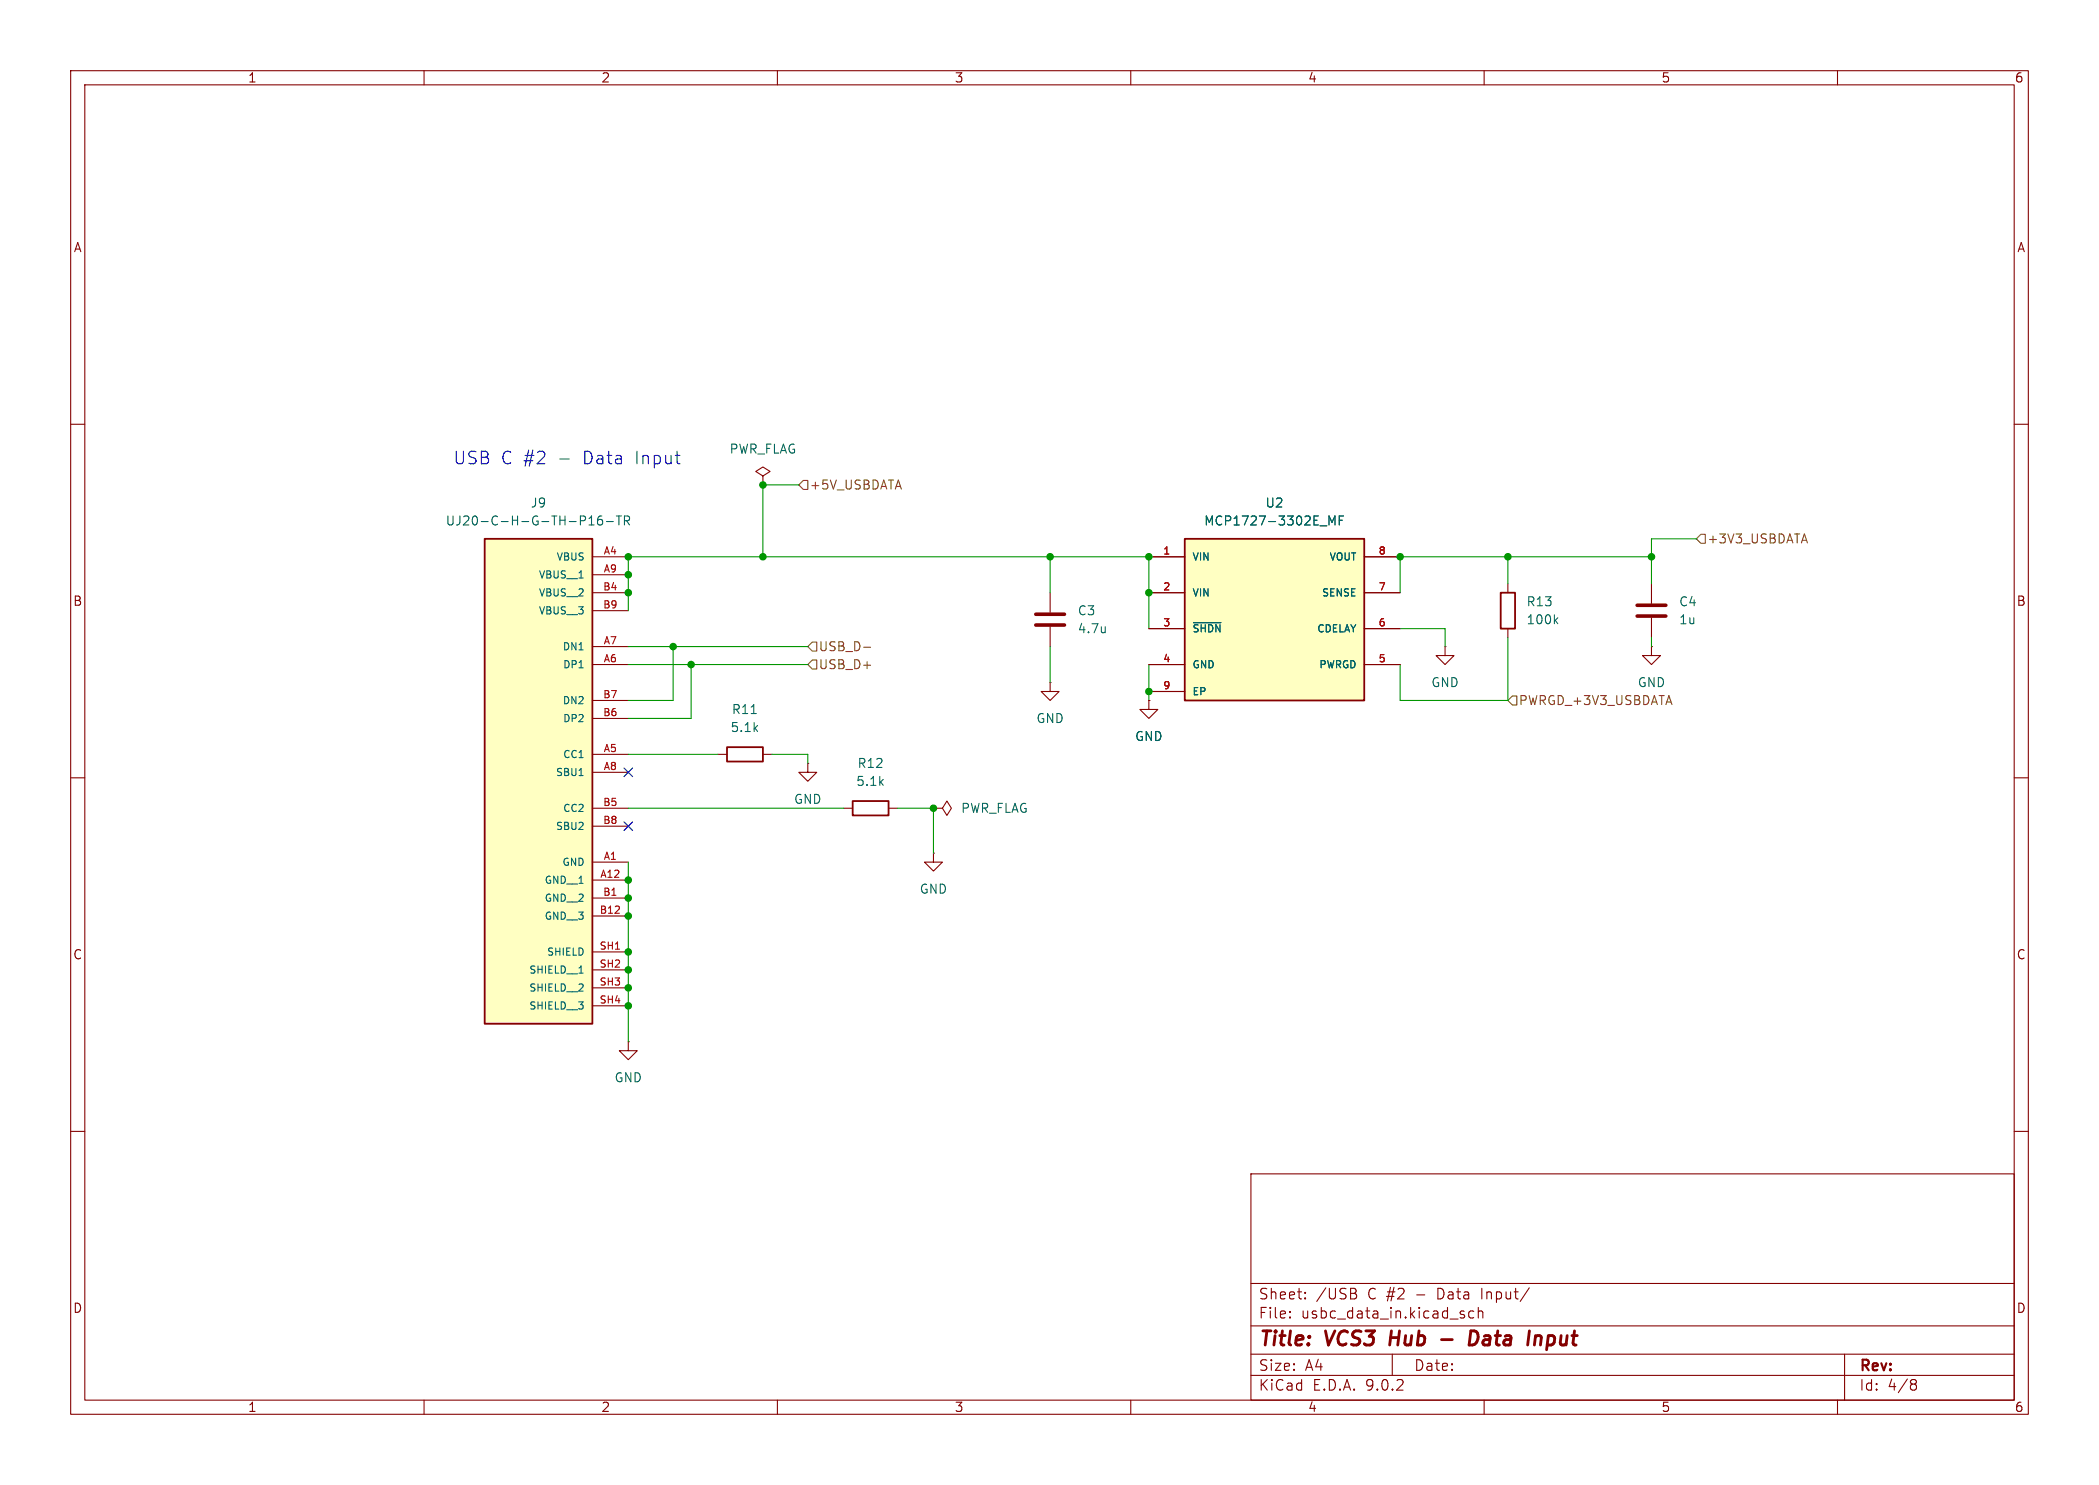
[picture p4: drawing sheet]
<svg xmlns="http://www.w3.org/2000/svg" width="297mm" height="210mm" viewBox="0 0 297 210" stroke-linecap="round" stroke-linejoin="round" font-family="sans-serif">
<g fill="none" stroke="#840000" stroke-width=".15">
<path d="M10 10h277v190h-277zM12 12h273v186h-273zM60 10v2M110 10v2M160 10v2M210 10v2M260 10v2M10 60h2M285 60h2M204.5 91.4v1.3h1.2l-1.2 1.3-1.3-1.3h1.3M204.5 91.4h.1M213.4 82.6v1.2"/>
<path d="M213.4 88.9v1.3M233.7 91.4v1.3h1.2l-1.2 1.3-1.3-1.3h1.3M233.7 91.4h.1M233.7 82.6v2.7M233.7 87.4v2.8M10 110h2M101.6 106.7h1.3M107.9 106.7h1.3M114.3 108v1.2h1.3l-1.3 1.3-1.3-1.3h1.3M114.3 108h.1M285 110h2M88.9 147.3v1.3h1.3l-1.3 1.3-1.3-1.3h1.3"/>
<path d="M88.9 147.3h.1M10 160h2M177 166h108v32h-108zM285 160h2M60 198v2M110 198v2M160 198v2M177 194.5h108M177 191.5h108M177 187.5h108M177 181.5h108M182.5 186.3h.1l-.1 .1"/>
<path d="M182.5 186.3v.1M182.5 185.5v.1M182.5 185.5h.1l-.1 .1M184.7 183.6v.1M184.7 183.6h-.1l.1 .1M184.7 182.8v.1M184.7 182.8h-.1l.1 .1M191.6 182.9a.4 .4 0 0 1 .4 .4 .4 .4 0 0 1-.3 .4M191.7 182.3a.35 .35 0 0 1 0 .5M197 191.5v3M206.8 185.9l.4 .1v.2l-.2 .2h-.3M206.8 185.4l.4 .1"/>
<path d="M208.5 185.5l-.4-.1-.3 .3v.4l.2 .2 .1 .1 .4-.1M209.2 185.5a.37 .37 0 0 1 .6 .1v.8M209.2 184.9v1.5M210 198v2M216.4 182.1l-1.3 2M260 198v2M261 191.5v6.5M270.6 195.1l.4 .1a.31 .31 0 0 1 .2 .3 .31 .31 0 0 1-.3 .2M270.6 195.7h.3M270.9 195.7l.2 .2 .1 .4-.2 .2-.4 .1"/>
</g>
<path d="M196.9 188.2l-.3 2M204 189.4h1.5M208.1 188.2h.5a.97 .97 0 0 1 .4 1.5 .9 .9 0 0 1-1.1 .5zM217.4 189l.2-.1 .4 .1 .1 .2-.1 1" fill="none" stroke="#840000" stroke-width=".4"/>
<path d="M212.3 83.8h2.1v5.1h-2.1zM102.9 105.7h5v2h-5z" fill="none" stroke="#840000" stroke-width=".25"/>
<path d="M220.1 87.7l.3 .5M220.4 87.4l-.5 .4M106.3 100.9h.7" fill="none" stroke="#006464" stroke-width=".15"/>
<path d="M231.6 85.6h4.1M231.6 87.1h4.1" fill="none" stroke="#840000" stroke-width=".51"/>
<path d="M68.6 76.2h15.2v68.6h-15.2z" fill="#ffffc2"/>
<path d="M68.6 76.2h15.2v68.6h-15.2z" fill="none" stroke="#840000" stroke-width=".25"/>
<g fill="none" stroke="#840000" stroke-width=".15">
<path d="M83.8 78.7h5.1M83.8 81.3h5.1M83.8 83.8h5.1M83.8 86.4h5.1M83.8 91.4h5.1M83.8 94h5.1M83.8 99.1h5.1M83.8 101.6h5.1M83.8 106.7h5.1M83.8 109.2h5.1M83.8 114.3h5.1M83.8 116.8h5.1"/>
<path d="M83.8 121.9h5.1M83.8 124.5h5.1M83.8 127h5.1M83.8 129.5h5.1M83.8 134.6h5.1M83.8 137.2h5.1M83.8 139.7h5.1M83.8 142.2h5.1"/>
</g>
<path d="M83.3 74.2h.8M83.3 73.3l.4-.3v1.2M85.2 73a.5 .5 0 0 0-.7 .5v.5l.2 .2h.3l.2-.1 .1-.4-.1-.2h-.4l-.3 .2M85.8 73.8h1M87.2 73h.7M87.6 73v1.2M88.4 73.6h.6l.1-.2-.1-.3-.2-.1h-.4v1.2M88.7 73.6l.4 .6M81.9 109.7h.6M81.9 137.6h.6" fill="none" stroke="#006464" stroke-width=".15"/>
<path d="M167.6 76.2h25.4v22.9h-25.4z" fill="#ffffc2"/>
<path d="M167.6 76.2h25.4v22.9h-25.4zM120.6 113.3h5.1v2h-5.1z" fill="none" stroke="#840000" stroke-width=".25"/>
<g fill="none" stroke="#840000" stroke-width=".15">
<path d="M107.9 67.3l1.1-.6-1.1-.7-1 .7 1 .6v1.3M107.9 68.6h.1M162.6 78.7h5M193 78.7h5.1M148.6 96.5v1.3h1.3l-1.3 1.3-1.3-1.3h1.3M148.6 96.5h.1M148.6 83.8v2.8M148.6 88.6v2.8M162.6 99.1v1.2h1.2l-1.2 1.3-1.3-1.3h1.3M162.6 99.1h.1M162.6 83.8h5M162.6 88.9h5"/>
<path d="M162.6 94h5M162.6 97.8h5M193 83.8h5.1M193 88.9h5.1M193 94h5.1M119.4 114.3h1.2M125.7 114.3h1.3M132.1 114.3h1.2l.7-1 .6 1-.6 1-.7-1M132.1 114.3h.1M132.1 120.7v1.2h1.2l-1.2 1.3-1.3-1.3h1.3M132.1 120.7h.1"/>
</g>
<path d="M188.1 74.2v-1.2l.4 .9 .4-.9v1.2M189.5 73.6h.4M190.1 73h-.6v1.2M156.4 88.6v.9M156.4 89.4h-.1M168.9 88.1h3.9" fill="none" stroke="#006464" stroke-width=".15"/>
<path d="M146.6 86.9h4M146.6 88.4h4" fill="none" stroke="#840000" stroke-width=".51"/>
<path d="M113.7 67.9h.6v1.3h-.6l-.7-.6zM240.7 75.6h.6v1.2h-.6l-.7-.6zM255 76.4h.6M255.3 75.5l.4 1.3M114.9 90.8h.7v1.3h-.7l-.6-.7zM114.9 93.3h.7v1.3h-.7l-.6-.6zM122.2 91.5h1M214 98.4h.6v1.3h-.6l-.6-.6z" fill="none" stroke="#725600" stroke-width=".15"/>
<g fill="none" stroke="#009600" stroke-width=".15">
<path d="M113 68.6h-5.1v10.1M148.6 78.7v5.1M213.4 78.7v3.9M233.7 78.7h-35.6v5.1M240 76.2h-6.3v6.4M88.9 86.4v-7.7h73.7v10.2M88.9 94h25.4M88.9 91.4h25.4M95.2 91.4v7.7h-6.3M97.8 94v7.6h-8.9M148.6 91.4v5.1M162.6 94v5.1"/>
<path d="M198.1 88.9h6.4v2.5M213.4 90.2v8.9h-15.3v-5.1M233.7 90.2v1.2M88.9 106.7h12.7M88.9 114.3h30.5M109.2 106.7h5.1v1.3M127 114.3h5.1v6.4M88.9 121.9v25.4"/>
</g>
<path d="M88.3 108.6l1.2 1.2M88.3 116.2l1.2 1.2M89.5 108.6l-1.2 1.2M89.5 116.2l-1.2 1.2" fill="none" stroke="#000084" stroke-width=".15"/>
<g fill="#009600" stroke="#009600" stroke-width=".15">
<circle cx="88.9" cy="127" r=".46"/>
<circle cx="88.9" cy="124.5" r=".46"/>
<circle cx="88.9" cy="137.2" r=".46"/>
<circle cx="88.9" cy="142.2" r=".46"/>
<circle cx="88.9" cy="139.7" r=".46"/>
<circle cx="88.9" cy="134.6" r=".46"/>
<circle cx="88.9" cy="129.5" r=".46"/>
<circle cx="198.1" cy="78.7" r=".46"/>
<circle cx="162.6" cy="78.7" r=".46"/>
<circle cx="213.4" cy="78.7" r=".46"/>
<circle cx="233.7" cy="78.7" r=".46"/>
<circle cx="88.9" cy="81.3" r=".46"/>
<circle cx="88.9" cy="83.8" r=".46"/>
<circle cx="88.9" cy="78.7" r=".46"/>
<circle cx="95.2" cy="91.4" r=".46"/>
<circle cx="97.8" cy="94" r=".46"/>
<circle cx="107.9" cy="68.6" r=".46"/>
<circle cx="148.6" cy="78.7" r=".46"/>
<circle cx="162.6" cy="83.8" r=".46"/>
<circle cx="107.9" cy="78.7" r=".46"/>
<circle cx="162.6" cy="97.8" r=".46"/>
<circle cx="132.1" cy="114.3" r=".46"/>
</g>
<g font-size="2.8" fill="#840000">
<text x="178" y="190.9">Title:</text>
<text x="187.7" y="190.9">VCS3</text>
<text x="197.5" y="190.9">Hub</text>
<text x="210.3" y="190.9">Data</text>
<text x="219.4" y="190.9">Input</text>
</g>
<g font-size="2.5" fill="#0000c2">
<text x="64.1" y="65.9">USB C #2</text>
<text x="79" y="65.9">-</text>
<text x="82.7" y="65.9">Data</text>
<text x="90.2" y="65.9">Input</text>
</g>
<g font-size="2.1" fill="#840000">
<text x="178" y="184">Sheet:</text>
<text x="186.2" y="184">/USB</text>
<text x="193.6" y="184">C #2</text>
<text x="200.6" y="184">-</text>
<text x="203.8" y="184">Data</text>
<text x="210.2" y="184">Input/</text>
<text x="178" y="186.7">File:</text>
<text x="184.1" y="186.7">usbc_data_in.kicad_sch</text>
<text x="178" y="196.9">KiCad</text>
<text x="178" y="194.1">Size:</text>
<text x="184.7" y="194.1">A4</text>
<text x="185.7" y="196.9">E.D.A.</text>
<text x="193.3" y="196.9">9.0.2</text>
<text x="200" y="194.1">Date:</text>
<text x="263" y="194.3">Rev:</text>
<text x="263" y="196.9">Id:</text>
<text x="267.1" y="196.9">4/8</text>
</g>
<g font-size="1.8" fill="#840000">
<text x="35" y="11.9">1</text>
<text x="85" y="11.9">2</text>
<text x="135" y="11.9">3</text>
<text x="185" y="11.9">4</text>
<text x="235" y="11.9">5</text>
<text x="285" y="11.9">6</text>
<text x="10.3" y="35.9">A</text>
<text x="285.3" y="35.9">A</text>
<text x="10.3" y="85.9">B</text>
<text x="285.3" y="85.9">B</text>
<text x="10.3" y="135.9">C</text>
<text x="285.3" y="135.9">C</text>
<text x="10.3" y="185.9">D</text>
<text x="285.3" y="185.9">D</text>
<text x="35" y="199.9">1</text>
<text x="85" y="199.9">2</text>
<text x="135" y="199.9">3</text>
<text x="185" y="199.9">4</text>
<text x="235" y="199.9">5</text>
<text x="285" y="199.9">6</text>
</g>
<g font-size="1.8" fill="#006464">
<text x="103.1" y="64.4">PWR_FLAG</text>
<text x="75" y="72">J9</text>
<text x="179" y="72">U2</text>
<text x="63" y="74.5">UJ20-C-H-G-TH-P16-TR</text>
<text x="170.3" y="74.5">MCP1727-3302E_MF</text>
<text x="152.4" y="87.2">C3</text>
<text x="152.4" y="89.8">4.7u</text>
<text x="215.9" y="86">R13</text>
<text x="215.9" y="88.5">100k</text>
<text x="237.5" y="86">C4</text>
<text x="237.5" y="88.5">1u</text>
<text x="103.5" y="101.2">R11</text>
<text x="202.4" y="97.4">GND</text>
<text x="231.6" y="97.4">GND</text>
<text x="103.3" y="103.7">5.1k</text>
<text x="146.6" y="102.5">GND</text>
<text x="160.5" y="105">GND</text>
<text x="112.3" y="113.9">GND</text>
<text x="121.1" y="111.4">5.1k</text>
<text x="121.2" y="108.8">R12</text>
<text x="135.9" y="115.2">PWR_FLAG</text>
<text x="130" y="126.6">GND</text>
<text x="86.9" y="153.3">GND</text>
</g>
<g font-size="1.8" fill="#725600">
<text x="114.5" y="69.4">+5V_USBDATA</text>
<text x="241.5" y="77.1">+3V3_USBDATA</text>
<text x="115.8" y="92.3">USB_D-</text>
<text x="115.8" y="94.8">USB_D+</text>
<text x="214.8" y="99.9">PWRGD_+3V3_USBDATA</text>
</g>
<g font-size="1.4" fill="#006464">
<text x="76.1" y="82">VBUS__1</text>
<text x="78.6" y="79.5">VBUS</text>
<text x="168.7" y="79.5">VIN</text>
<text x="188" y="79.5">VOUT</text>
<text x="76.1" y="84.6">VBUS__2</text>
<text x="76.1" y="87.1">VBUS__3</text>
<text x="168.7" y="84.6">VIN</text>
<text x="168.7" y="89.6">~{SHDN}</text>
<text x="186.3" y="89.6">CDELAY</text>
<text x="186.9" y="84.6">SENSE</text>
<text x="79.5" y="92.2">DN1</text>
<text x="79.6" y="94.7">DP1</text>
<text x="168.7" y="94.7">GND</text>
<text x="186.5" y="94.7">PWRGD</text>
<text x="79.5" y="99.8">DN2</text>
<text x="168.7" y="98.5">EP</text>
<text x="79.6" y="102.3">DP2</text>
<text x="79.6" y="107.4">CC1</text>
<text x="78.5" y="110">SBU1</text>
<text x="78.5" y="117.6">SBU2</text>
<text x="79.6" y="115">CC2</text>
<text x="76.9" y="125.2">GND__1</text>
<text x="79.5" y="122.7">GND</text>
<text x="76.9" y="127.7">GND__2</text>
<text x="76.9" y="130.3">GND__3</text>
<text x="74.8" y="137.9">SHIELD__1</text>
<text x="77.3" y="135.4">SHIELD</text>
<text x="74.8" y="140.4">SHIELD__2</text>
<text x="74.8" y="143">SHIELD__3</text>
</g>
<g font-size="1.4" fill="#a90000">
<text x="85.2" y="83.6">B4</text>
<text x="85.3" y="78.5">A4</text>
<text x="85.3" y="81">A9</text>
<text x="164.5" y="78.5">1</text>
<text x="164.5" y="83.6">2</text>
<text x="195" y="83.6">7</text>
<text x="195" y="78.5">8</text>
<text x="85.2" y="86.1">B9</text>
<text x="164.5" y="88.6">3</text>
<text x="195" y="88.6">6</text>
<text x="85.3" y="91.2">A7</text>
<text x="85.3" y="93.7">A6</text>
<text x="164.5" y="93.7">4</text>
<text x="195" y="93.7">5</text>
<text x="85.2" y="98.8">B7</text>
<text x="85.2" y="101.3">B6</text>
<text x="164.5" y="97.5">9</text>
<text x="85.3" y="106.4">A5</text>
<text x="85.3" y="109">A8</text>
<text x="85.2" y="114">B5</text>
<text x="85.2" y="116.6">B8</text>
<text x="84.8" y="124.2">A12</text>
<text x="85.3" y="121.7">A1</text>
<text x="84.8" y="129.3">B12</text>
<text x="85.2" y="126.7">B1</text>
<text x="84.7" y="134.4">SH1</text>
<text x="84.7" y="136.9">SH2</text>
<text x="84.7" y="139.4">SH3</text>
<text x="84.7" y="142">SH4</text>
</g>
</svg>
